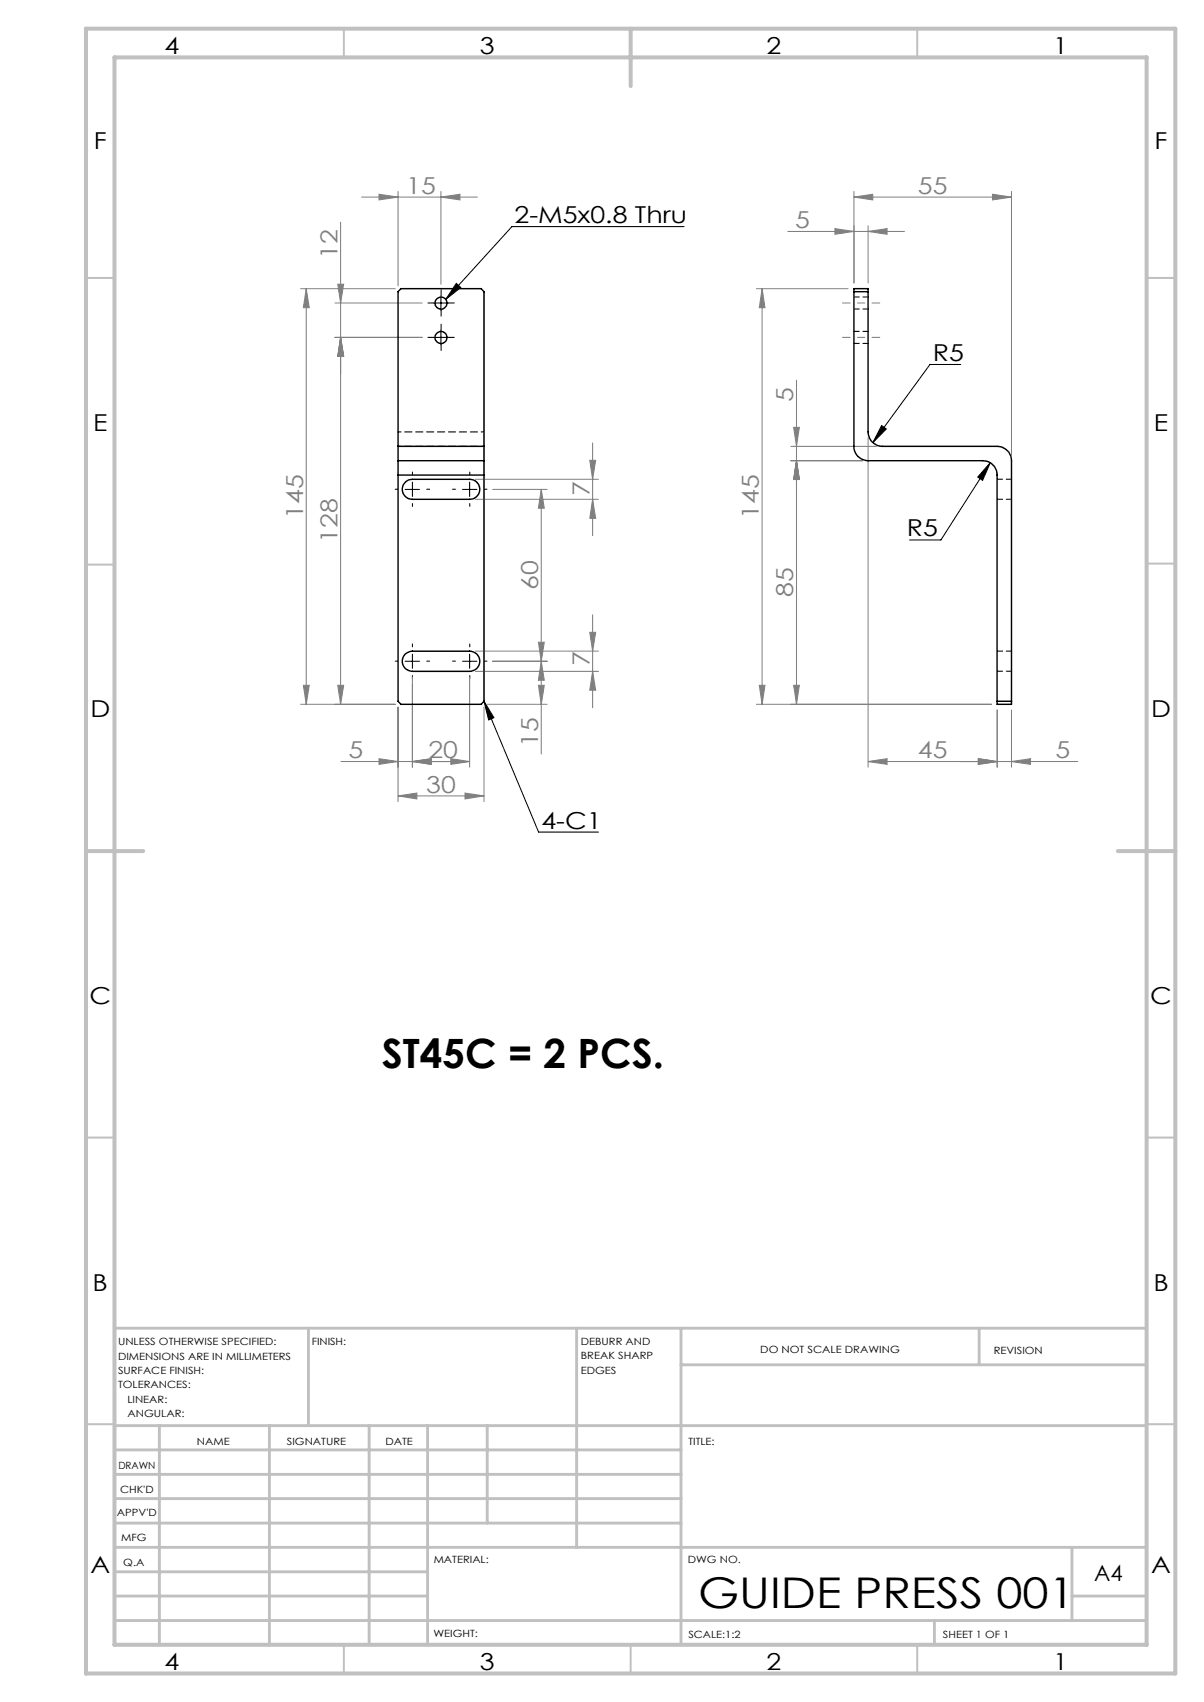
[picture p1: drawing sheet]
<svg xmlns="http://www.w3.org/2000/svg" width="210mm" height="297mm" viewBox="0 0 210 297" stroke-linecap="round" stroke-linejoin="round" font-family="sans-serif">
<g fill="none" stroke="#000" stroke-width=".18">
<path d="M119.3 39.5h-30l-11.5 12.7M75.7 58.9h2.5M75.7 52.9h2.5M76.9 51.6v2.5M76.9 57.6v2.5M79.6 49.5l.8 .7-2.6 2zM153.8 74.3l.8 .6-2.3 2.3zM167.6 63.6h-5.4l-9.9 13.6M70.7 85.4h2.5M71.9 84.1v2.5M80.7 85.4h2.5M81.9 84.1v2.5"/>
<path d="M172.7 80.7l-8.6 13.5h-5.5M172.7 80.7l-1.3 3.1-.9-.5zM70.7 115.4h2.5M71.9 114.2v2.4M80.7 115.4h2.5M81.9 114.2v2.4M84.4 122.4l1.7 2.8-.9 .4zM84.4 122.4l9.5 22.8h10.5"/>
</g>
<g fill="none" stroke="#808080" stroke-width=".18">
<path d="M59.4 38.8v84.1M63.1 34.4h20.2M66.1 33.9l3.3 .5-3.3 .5zM69.4 33.4v16.5M76.9 34.4l3.3-.5v1zM76.9 33.4v16.2M145.6 39.9l3.3 .5-3.3 .5zM148.9 34.4l3.3-.5v1zM148.9 34.4h27.5M148.9 33.4v16M151.4 39.4v10M173.1 33.9l3.3 .5-3.3 .5z"/>
<path d="M176.4 33.4v46M52.4 50.4h16.5M53.4 50.4v72.5M53.4 50.4l.5 3.3h-1zM58.4 58.9h15.2M58.4 52.9h15.2M58.9 49.6h1l-.5 3.3zM59.4 58.9l.5 3.3h-1zM131.9 50.4h16M132.9 50.4l.5 3.3h-1zM132.9 50.4v72.5M137.4 40.4h20.4"/>
<path d="M151.4 40.4l3.3-.5v1zM103.4 77.3v16.2M137.9 77.9h15M138.4 74.6h1l-.5 3.3zM138.9 66.4v56.5M151.4 76.4v57.5M82.9 87.1h21.5M82.9 83.6h21.5M85.9 85.4h9.5M94.4 85.4v46.2M94.4 85.4l.5 3.3h-1zM102.9 80.3h1l-.5 3.3z"/>
<path d="M103.4 87.1l.5 3.3h-1zM137.9 80.4h12.5M138.9 80.4l.5 3.3h-1zM52.9 119.6h1l-.5 3.3zM58.9 119.6h1l-.5 3.3zM71.9 118.1v15.8M81.9 118.1v15.8M82.9 117.2h21.5M82.9 113.6h21.5M85.9 115.4h9.5M93.9 119.6h1l-.5 3.3zM93.9 112.1h1l-.5 3.3z"/>
<path d="M94.4 115.4l.5 3.3h-1zM102.9 110.3h1l-.5 3.3zM103.4 107.3v16.2M103.4 117.2l.5 3.2h-1zM132.4 119.6h1l-.5 3.3zM138.4 119.6h1l-.5 3.3zM52.4 122.9h16.5M59.5 132.9h22.4M66.1 132.4l3.3 .5-3.3 .5zM69.4 138.9l3.3-.5v1zM69.4 123.4v16.5M69.4 138.9h15"/>
<path d="M71.9 132.9l3.3-.5v1zM78.6 132.4l3.3 .5-3.3 .5zM81.1 138.4l3.3 .5-3.3 .5zM84.4 123.4v16.5M84.9 122.9h10.5M131.9 122.9h41M151.4 132.9l3.3-.5v1zM151.4 132.9h36.6M170.6 132.4l3.3 .5-3.3 .5zM173.9 123.9v10M176.4 132.9l3.3-.5v1zM176.4 123.9v10"/>
</g>
<g fill="none" stroke="#000" stroke-width=".18" stroke-dasharray="15.2 1.3 1.3 1.3">
<path d="M75.7 58.9h-1.1M75.7 52.9h-1.1M76.9 57.6v-1M76.9 51.6v-1M76.9 54.1v1.1M78.2 58.9h1M78.2 52.9h1M76.9 60.1v1.1M69.4 85.4h-.5M71.9 82.9v-.5M71.9 87.9v.5M74.4 85.4h.5"/>
<path d="M79.4 85.4h-.5M81.9 82.9v-.5M81.9 87.9v.5M84.4 85.4h.5M69.4 115.4h-.5M71.9 112.9v-.5M71.9 117.9v.5M74.4 115.4h.5M79.4 115.4h-.5M81.9 112.9v-.5M81.9 117.9v.5M84.4 115.4h.5"/>
</g>
<path d="M153.4 58.9h-6.5M153.4 52.9h-6.5" fill="none" stroke="#808080" stroke-width=".18" stroke-dasharray="15.2 1.3 1.3 1.3" stroke-dashoffset="13.9"/>
<g fill="none" stroke="#c0c0c0" stroke-width=".35">
<path d="M60 5v5M160 5v5M15 48.5h5M200 48.5h5M15 98.5h5M200 98.4h5M15 198.5h5M200 198.5h5M15 248.5h5M200 248.5h5M60 287v5M110 287v5"/>
<path d="M160 287v5"/>
</g>
<g fill="none" stroke="#c0c0c0" stroke-width=".5">
<path d="M53.8 231.8v17M100.6 231.8v38.2M118.8 231.8v55.2M118.8 238.2h81.2M170.8 231.8v6.4M200 231.8h-180v55.2M20 248.8h180M20 257.3h98.8M20 253h98.8M27.8 248.8v38.2M47 248.8v38.2M64.4 248.8v38.2"/>
<path d="M74.6 248.8v38.2M85 248.8v17M20 265.8h98.8M20 261.5h98.8M20 278.5h54.6M20 274.3h54.6M20 270h180M187 278.5h13M187 270v12.8M20 282.8h180M163 282.8v4.2"/>
</g>
<path d="M15 5h190v287h-190zM20 10h180v277h-180zM110 5v10M15 148.5h10M195 148.5h10" fill="none" stroke="#c0c0c0" stroke-width=".7"/>
<path d="M79.6 49.5l.8 .7-2.6 2zM84.4 122.4l1.7 2.8-.9 .4zM172.7 80.7l-1.3 3.1-.9-.5zM153.8 74.3l.8 .6-2.3 2.3z" fill="#000"/>
<g fill="#808080">
<path d="M78.6 132.4l3.3 .5-3.3 .5zM71.9 132.9l3.3-.5v1zM176.4 132.9l3.3-.5v1zM170.6 132.4l3.3 .5-3.3 .5z"/>
<path d="M66.1 132.4l3.3 .5-3.3 .5zM71.9 132.9l3.3-.5v1zM66.1 33.9l3.3 .5-3.3 .5zM76.9 34.4l3.3-.5v1zM69.4 138.9l3.3-.5v1zM81.1 138.4l3.3 .5-3.3 .5zM145.6 39.9l3.3 .5-3.3 .5zM151.4 40.4l3.3-.5v1z"/>
<path d="M148.9 34.4l3.3-.5v1zM173.1 33.9l3.3 .5-3.3 .5z"/>
<path d="M170.6 132.4l3.3 .5-3.3 .5zM151.4 132.9l3.3-.5v1z"/>
<path d="M93.9 119.6h1l-.5 3.3zM94.4 115.4l.5 3.3h-1zM93.9 112.1h1l-.5 3.3zM94.4 85.4l.5 3.3h-1zM58.9 119.6h1l-.5 3.3zM59.4 58.9l.5 3.3h-1zM59.4 58.9l.5 3.3h-1zM58.9 49.6h1l-.5 3.3zM52.9 119.6h1l-.5 3.3zM53.4 50.4l.5 3.3h-1zM103.4 117.2l.5 3.2h-1zM102.9 110.3h1l-.5 3.3zM103.4 87.1l.5 3.3h-1zM102.9 80.3h1l-.5 3.3zM138.9 80.4l.5 3.3h-1zM138.4 74.6h1l-.5 3.3zM132.4 119.6h1l-.5 3.3zM132.9 50.4l.5 3.3h-1zM138.4 119.6h1l-.5 3.3zM138.9 80.4l.5 3.3h-1z"/>
</g>
<g fill="none" stroke="#000" stroke-width=".25">
<path d="M148.9 50.4h2.5v25a2.53 2.53 0 0 0 2.5 2.5h20a2.53 2.53 0 0 1 2.5 2.5v42.5h-2.5v-40a2.53 2.53 0 0 0-2.5-2.5h-20a2.47 2.47 0 0 1-2.5-2.5zM148.9 50.9h2.5M69.4 77.9v2.5M69.4 77.9h15M69.4 77.9v-27l.5-.5h14l.5 .5v27M84.4 77.9v2.5M69.4 80.4v2.5M69.4 82.9v39.5l.5 .5h14l.5-.5v-39.5M69.4 80.4h15M69.4 82.9h15M70.7 84.1l.6-.4 .6-.1h10a1.75 1.75 0 0 1 1.8 1.8 1.75 1.75 0 0 1-1.8 1.7h-10a1.74 1.74 0 0 1-1.6-1.1 1.74 1.74 0 0 1 .4-1.9zM84.4 80.4v2.5"/>
<path d="M70.7 114.1l.6-.3 .6-.2h10a1.76 1.76 0 0 1 1.8 1.8 1.76 1.76 0 0 1-1.8 1.8h-10a1.77 1.77 0 0 1-1.6-1.2 1.77 1.77 0 0 1 .4-1.9zM173.9 122.4h2.5"/>
<circle cx="76.9" cy="52.9" r="1.04"/>
<circle cx="76.9" cy="58.9" r="1.04"/>
</g>
<path d="M69.4 75.4h15M84.4 77.9h-15" fill="none" stroke="#000" stroke-width=".18" stroke-dasharray="1.3 .6" stroke-dashoffset=".8"/>
<path d="M148.9 53.9h2.5M148.9 59.9h2.5M151.4 51.8h-2.5M151.4 57.8h-2.5M173.9 87.1h2.5M173.9 83.6h2.5M173.9 117.1h2.5M173.9 113.6h2.5" fill="none" stroke="#000" stroke-width=".18" stroke-dasharray="1.3 .6" stroke-dashoffset=".3"/>
<text font-size="7.4" x="121.8" y="280.5">GUIDE PRESS 001</text>
<text font-size="7.1" x="66.6" y="186.3">ST45C = 2 PCS.</text>
<g font-size="4.1">
<text x="28.7" y="9.4">4</text>
<text x="83.7" y="9.4">3</text>
<text x="133.7" y="9.4">2</text>
<text x="183.7" y="9.4">1</text>
<text x="16.4" y="25.9">F</text>
<text x="201.4" y="25.9">F</text>
<text x="89.7" y="38.9">2-M5x0.8 Thru</text>
<text x="162.7" y="63">R5</text>
<text x="16.2" y="75.2">E</text>
<text x="201.3" y="75.2">E</text>
<text x="158.2" y="93.6">R5</text>
<text x="15.8" y="125.2">D</text>
<text x="200.8" y="125.2">D</text>
<text x="94.4" y="144.6">4-C1</text>
<text x="15.6" y="175.2">C</text>
<text x="200.6" y="175.2">C</text>
<text x="16.2" y="225.2">B</text>
<text x="201.2" y="225.2">B</text>
<text x="15.8" y="274.4">A</text>
<text x="200.8" y="274.4">A</text>
<text x="28.7" y="291.4">4</text>
<text x="83.7" y="291.4">3</text>
<text x="133.7" y="291.4">2</text>
<text x="183.7" y="291.4">1</text>
</g>
<g font-size="4.1" fill="#808080">
<text x="70.8" y="33.8">15</text>
<text x="160.1" y="33.8">55</text>
<text x="138.7" y="39.8">5</text>
<text x="58.9" y="45.2" transform="rotate(-90 58.9 45.2)">12</text>
<text x="138.4" y="70.2" transform="rotate(-90 138.4 70.2)">5</text>
<text x="102.8" y="86.5" transform="rotate(-90 102.8 86.5)">7</text>
<text x="52.9" y="90.5" transform="rotate(-90 52.9 90.5)">145</text>
<text x="58.9" y="94.8" transform="rotate(-90 58.9 94.8)">128</text>
<text x="132.4" y="90.5" transform="rotate(-90 132.4 90.5)">145</text>
<text x="93.9" y="103" transform="rotate(-90 93.9 103)">60</text>
<text x="138.4" y="104.2" transform="rotate(-90 138.4 104.2)">85</text>
<text x="102.8" y="116.3" transform="rotate(-90 102.8 116.3)">7</text>
<text x="93.9" y="130.3" transform="rotate(-90 93.9 130.3)">15</text>
<text x="60.8" y="132.3">5</text>
<text x="74.7" y="132.3">20</text>
<text x="160.1" y="132.3">45</text>
<text x="184.1" y="132.3">5</text>
<text x="74.4" y="138.3">30</text>
</g>
<text font-size="3.9" x="190.9" y="275.8">A4</text>
<g font-size="1.7">
<text x="20.6" y="234.8">UNLESS OTHERWISE SPECIFIED:</text>
<text x="20.6" y="237.3">DIMENSIONS ARE IN MILLIMETERS</text>
<text x="20.6" y="239.8">SURFACE FINISH:</text>
<text x="54.4" y="234.8">FINISH:</text>
<text x="101.3" y="234.7">DEBURR AND</text>
<text x="101.3" y="237.2">BREAK SHARP</text>
<text x="101.3" y="239.7">EDGES</text>
<text x="132.6" y="236.2">DO NOT SCALE DRAWING</text>
<text x="173.3" y="236.4">REVISION</text>
<text x="20.6" y="242.3">TOLERANCES:</text>
<text x="22.2" y="244.8">LINEAR:</text>
<text x="22.2" y="247.3">ANGULAR:</text>
<text x="20.6" y="256.3">DRAWN</text>
<text x="34.3" y="252.2">NAME</text>
<text x="50" y="252.1">SIGNATURE</text>
<text x="67.2" y="252.1">DATE</text>
<text x="120.1" y="252.1">TITLE:</text>
<text x="20.9" y="260.5">CHK'D</text>
<text x="20.4" y="264.6">APPV'D</text>
<text x="21.1" y="269">MFG</text>
<text x="21.5" y="273.2">Q.A</text>
<text x="75.6" y="272.7">MATERIAL:</text>
<text x="120" y="272.7">DWG NO.</text>
<text x="75.6" y="285.7">WEIGHT:</text>
<text x="120.1" y="285.8">SCALE:1:2</text>
<text x="164.5" y="285.8">SHEET 1 OF 1</text>
</g>
</svg>
